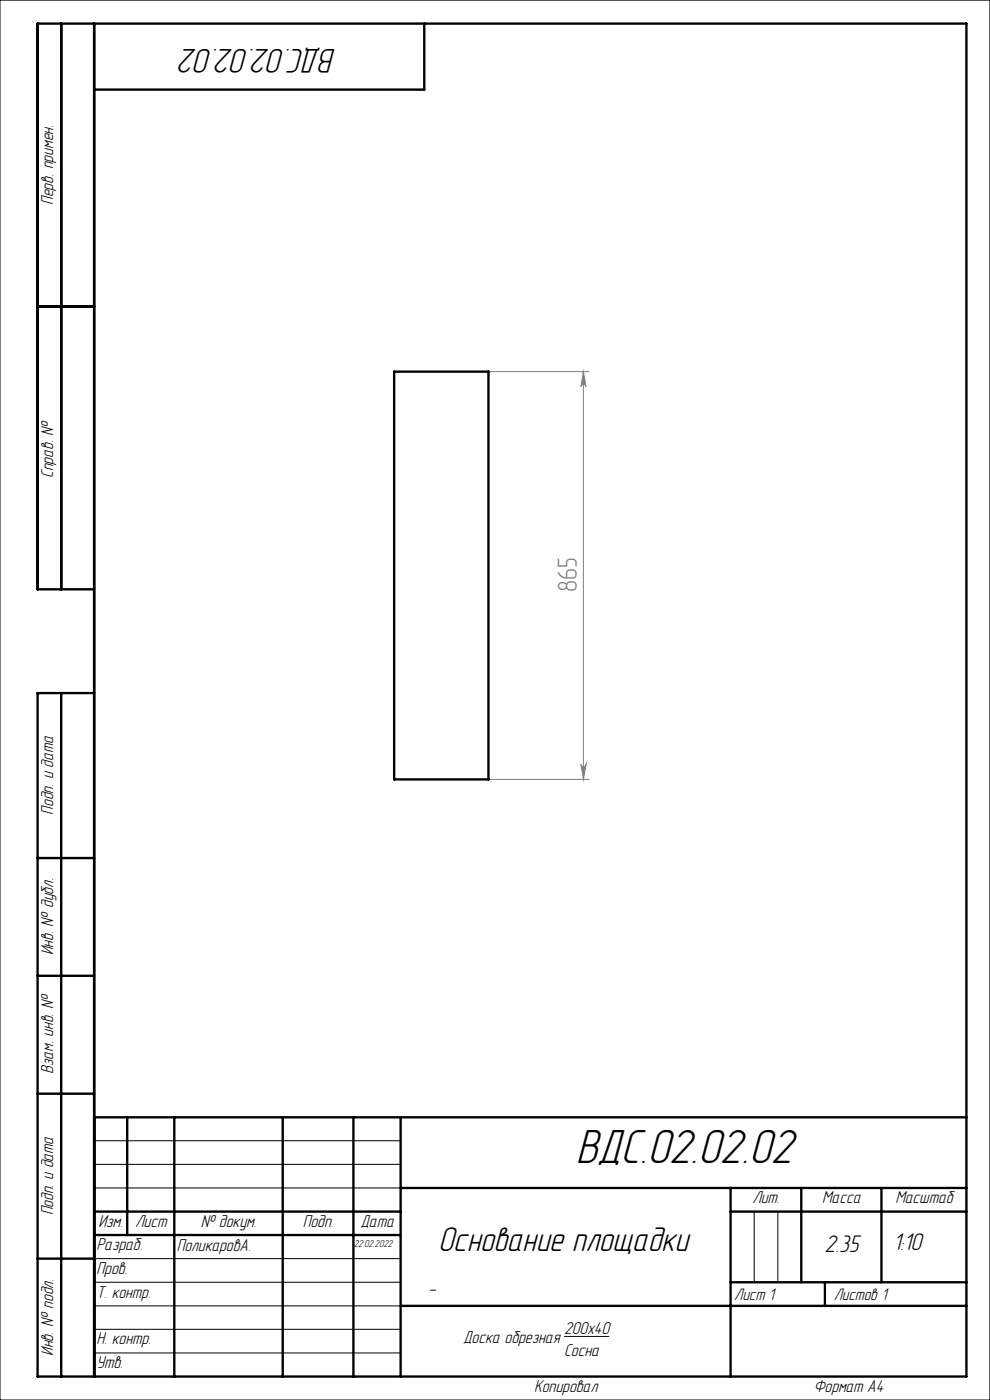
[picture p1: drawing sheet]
<svg xmlns="http://www.w3.org/2000/svg" width="210mm" height="297mm" viewBox="0 0 210 297" stroke-linecap="round" stroke-linejoin="round" font-family="sans-serif">
<path d="M0 0h210v297h-210zM20 242h65M20 247h65M20 252h65M160 257v15M165 257v15M20 267h65M20 272h65M20 277h65M20 282h65M20 287h65M119.7 283.5h9.5" fill="none" stroke="#000" stroke-width=".21"/>
<path d="M103.6 78.8h21.4M123.8 78.8l.5 3.2a.55 .55 0 0 0-.5-.5 .55 .55 0 0 0-.6 .5zM123.8 78.8v86.5M103.6 165.3h21.4M123.2 162.1a.55 .55 0 0 0 .6 .5 .55 .55 0 0 0 .5-.5l-.5 3.2z" fill="none" stroke="#808080" stroke-width=".21"/>
<g fill="none" stroke="#000" stroke-width=".5">
<path d="M13 5v120M20 5v287M90 5v14h-70M8 65h12M20 125h-12v-120h197v287h-197v-145h12M13 147v145M8 182h12M8 207h12M8 232h12M20 237h185M27 237v25M37 237v55"/>
<path d="M60 237v55M75 237v55M85 237v55M20 257h65M85 252h120M155 252v40M155 257h50M170 252v20M187 252v20M8 267h12M20 262h65M85 277h120"/>
<path d="M155 272h50M175 272v5"/>
</g>
<path d="M123.8 78.8l.5 3.2a.55 .55 0 0 0-.5-.5 .55 .55 0 0 0-.6 .5zM123.2 162.1a.55 .55 0 0 0 .6 .5 .55 .55 0 0 0 .5-.5l-.5 3.2z" fill="#808080"/>
<path d="M83.6 78.8h20v86.5h-20z" fill="none" stroke="#000" stroke-width=".5"/>
<text font-size="10.5" x="122" y="246.7">ВДС.02.02.02</text>
<g font-size="7.5">
<text x="71.4" y="10.5" transform="rotate(-180 71.4 10.5)">ВДС.02.02.02</text>
<text x="93" y="265.3">Основание площадки</text>
</g>
<text font-size="5.8" fill="#808080" x="122.4" y="125.6" transform="rotate(-90 122.4 125.6)">865</text>
<g font-size="5.3">
<text x="174.9" y="265.6">2.35</text>
<text x="189.4" y="265.2">1:10</text>
</g>
<text font-size="4.4" x="90.9" y="274.7">-</text>
<g font-size="3.8">
<text x="11.3" y="43.5" transform="rotate(-90 11.3 43.5)">Перв. примен.</text>
<text x="11.3" y="101.4" transform="rotate(-90 11.3 101.4)">Справ. №</text>
<text x="11.3" y="172.8" transform="rotate(-90 11.3 172.8)">Подп. и дата</text>
<text x="11.3" y="202.7" transform="rotate(-90 11.3 202.7)">Инв. № дубл.</text>
<text x="11.3" y="227.8" transform="rotate(-90 11.3 227.8)">Взам. инв. №</text>
<text x="11.3" y="257.9" transform="rotate(-90 11.3 257.9)">Подп. и дата</text>
<text x="159.6" y="255.3">Лит.</text>
<text x="174.4" y="255.3">Масса</text>
<text x="189.9" y="255.3">Масштаб</text>
<text x="20.9" y="260.3">Изм.</text>
<text x="28.7" y="260.2">Лист</text>
<text x="42.6" y="260.2">№ докум.</text>
<text x="64.2" y="260.2">Подп.</text>
<text x="76.5" y="260.2">Дата</text>
<text x="20.5" y="265.3">Разраб.</text>
<text x="37.5" y="265.4">ПоликаровА.</text>
<text x="20.5" y="275.3">Т. контр.</text>
<text x="20.5" y="270.3">Пров.</text>
<text x="11.3" y="287.7" transform="rotate(-90 11.3 287.7)">Инв. № подл.</text>
<text x="20.5" y="285.2">Н. контр.</text>
<text x="98.2" y="284.9">Доска обрезная</text>
<text x="119.7" y="283.1">200х40</text>
<text x="119.7" y="287.7">Сосна</text>
<text x="20.5" y="290.3">Утв.</text>
<text x="113.3" y="295.3">Копировал</text>
<text x="172.6" y="295.3">Формат А4</text>
</g>
<g font-size="3.7">
<text x="155.7" y="275.8">Лист 1</text>
<text x="176.9" y="275.8">Листов 1</text>
</g>
<text font-size="2.2" x="75.1" y="264.6">22.02.2022</text>
</svg>
